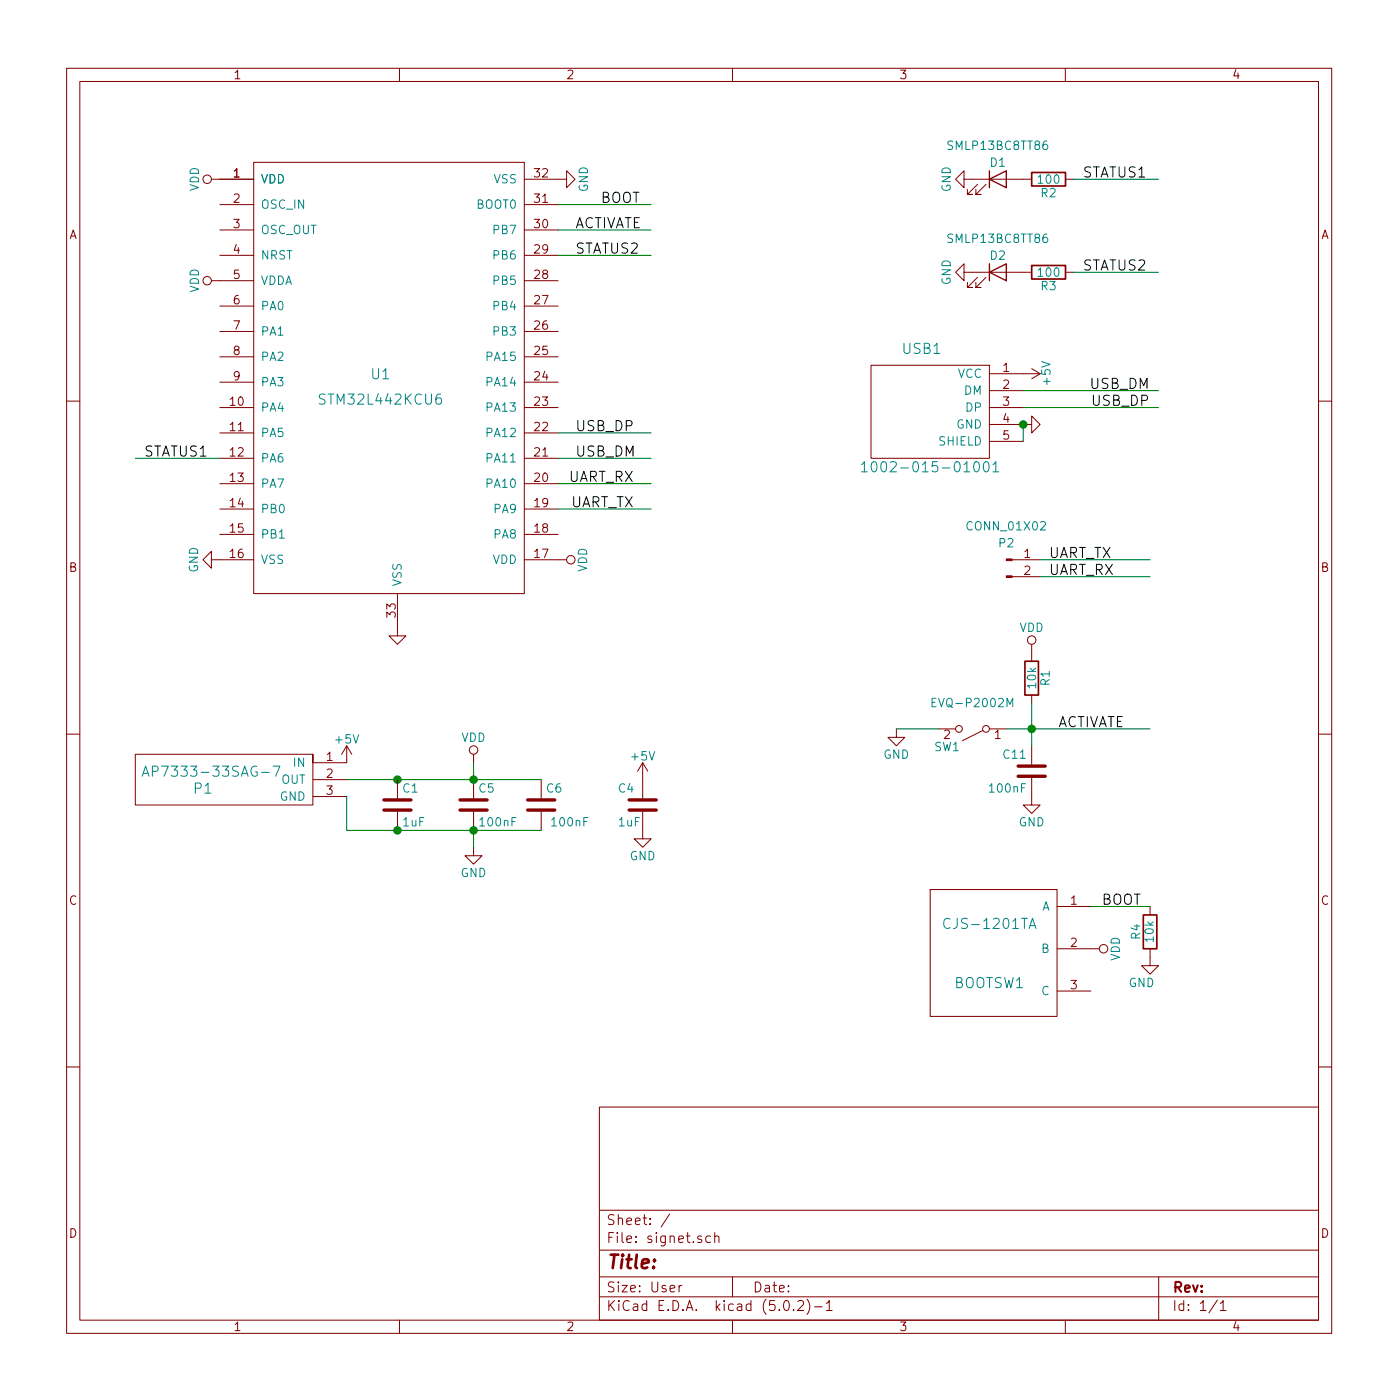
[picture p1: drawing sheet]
EESchema Schematic File Version 4
EELAYER 26 0
EELAYER END
$Descr User 8268 8268
encoding utf-8
Sheet 1 1
Title ""
Date ""
Rev ""
Comp ""
Comment1 ""
Comment2 ""
Comment3 ""
Comment4 ""
$EndDescr
$Comp
L power:GND #PWR9
U 1 1
P 6100 4700
F 0 "#PWR9" H 6100 4450 50  0001 C CNN
F 1 "GND" H 6100 4550 50  0000 C CNN
F 2 "" H 6100 4700 50  0000 C CNN
F 3 "" H 6100 4700 50  0000 C CNN
	1    6100 4700
	-1   0    0    -1  
$EndComp
$Comp
L Device:C C11
U 1 1
P 6100 4550
F 0 "C11" H 6125 4650 50  0000 L CNN
F 1 "100nF" H 6125 4450 50  0000 L CNN
F 2 "Capacitors_SMD:C_0402" V 5950 4150 50  0001 C CNN
F 3 "" H 6100 4550 50  0000 C CNN
	1    6100 4550
	-1   0    0    -1  
$EndComp
$Comp
L Device:C C5
U 1 1
P 2800 4750
F 0 "C5" H 2825 4850 50  0000 L CNN
F 1 "100nF" H 2825 4650 50  0000 L CNN
F 2 "Capacitors_SMD:C_0402" H 2850 5000 50  0001 C CNN
F 3 "" H 2800 4750 50  0000 C CNN
	1    2800 4750
	1    0    0    -1  
$EndComp
$Comp
L Device:C C6
U 1 1
P 3200 4750
F 0 "C6" H 3225 4850 50  0000 L CNN
F 1 "100nF" H 3250 4650 50  0000 L CNN
F 2 "Capacitors_SMD:C_0402" H 3400 4350 50  0001 C CNN
F 3 "" H 3200 4750 50  0000 C CNN
	1    3200 4750
	1    0    0    -1  
$EndComp
$Comp
L power:GND #PWR10
U 1 1
P 2800 5000
F 0 "#PWR10" H 2800 4750 50  0001 C CNN
F 1 "GND" H 2800 4850 50  0000 C CNN
F 2 "" H 2800 5000 50  0000 C CNN
F 3 "" H 2800 5000 50  0000 C CNN
	1    2800 5000
	1    0    0    -1  
$EndComp
$Comp
L Device:C C4
U 1 1
P 3800 4750
F 0 "C4" H 3650 4850 50  0000 L CNN
F 1 "1uF" H 3650 4650 50  0000 L CNN
F 2 "Capacitors_SMD:C_0603" H 4400 4750 50  0001 C CNN
F 3 "" H 3800 4750 50  0000 C CNN
	1    3800 4750
	1    0    0    -1  
$EndComp
$Comp
L power:GND #PWR3
U 1 1
P 3800 4900
F 0 "#PWR3" H 3800 4650 50  0001 C CNN
F 1 "GND" H 3800 4750 50  0000 C CNN
F 2 "" H 3800 4900 50  0000 C CNN
F 3 "" H 3800 4900 50  0000 C CNN
	1    3800 4900
	1    0    0    -1  
$EndComp
$Comp
L pm:USB USB1
U 1 1
P 5650 2300
F 0 "USB1" H 5450 2550 60  0000 C CNN
F 1 "1002-015-01001" H 5500 1850 60  0000 C CNN
F 2 "footprints:1002-015-01001" H 5550 1750 60  0001 C CNN
F 3 "" H 5750 2650 60  0000 C CNN
F 4 "4803722200" H 5650 2300 60  0001 C CNN "PN"
	1    5650 2300
	1    0    0    -1  
$EndComp
$Comp
L power:GND #PWR20
U 1 1
P 1300 3300
F 0 "#PWR20" H 1300 3050 50  0001 C CNN
F 1 "GND" H 1300 3150 50  0000 C CNN
F 2 "" H 1300 3300 50  0000 C CNN
F 3 "" H 1300 3300 50  0000 C CNN
	1    1300 3300
	0    1    1    0   
$EndComp
$Comp
L power:GND #PWR14
U 1 1
P 6800 5650
F 0 "#PWR14" H 6800 5400 50  0001 C CNN
F 1 "GND" H 6750 5500 50  0000 C CNN
F 2 "" H 6800 5650 50  0000 C CNN
F 3 "" H 6800 5650 50  0000 C CNN
	1    6800 5650
	1    0    0    -1  
$EndComp
$Comp
L Device:R R4
U 1 1
P 6800 5500
F 0 "R4" V 6880 5500 50  0000 C CNN
F 1 "10k" V 6800 5500 50  0000 C CNN
F 2 "Resistors_SMD:R_0402" V 7000 5600 50  0001 C CNN
F 3 "" H 6800 5500 50  0000 C CNN
	1    6800 5500
	-1   0    0    1   
$EndComp
$Comp
L power:+5V #PWR5
U 1 1
P 3800 4600
F 0 "#PWR5" H 3800 4450 50  0001 C CNN
F 1 "+5V" H 3800 4740 50  0000 C CNN
F 2 "" H 3800 4600 50  0000 C CNN
F 3 "" H 3800 4600 50  0000 C CNN
	1    3800 4600
	1    0    0    -1  
$EndComp
$Comp
L power:+5V #PWR1
U 1 1
P 6050 2200
F 0 "#PWR1" H 6050 2050 50  0001 C CNN
F 1 "+5V" H 6050 2340 50  0000 C CNN
F 2 "" H 6050 2200 50  0000 C CNN
F 3 "" H 6050 2200 50  0000 C CNN
	1    6050 2200
	0    1    1    0   
$EndComp
$Comp
L pm:AP7333-33-SA P1
U 1 1
P 1200 4700
F 0 "P1" H 1200 4750 60  0000 C CNN
F 1 "AP7333-33SAG-7" H 1250 4850 60  0000 C CNN
F 2 "footprints:SOT-23" H 1300 4550 60  0001 C CNN
F 3 "" H 1200 4750 60  0000 C CNN
F 4 "AP7333-33SAG-7" H 1200 4700 60  0001 C CNN "PN"
	1    1200 4700
	1    0    0    -1  
$EndComp
$Comp
L power:VDD #PWR12
U 1 1
P 2800 4500
F 0 "#PWR12" H 2800 4350 50  0001 C CNN
F 1 "VDD" H 2800 4650 50  0000 C CNN
F 2 "" H 2800 4500 50  0000 C CNN
F 3 "" H 2800 4500 50  0000 C CNN
	1    2800 4500
	1    0    0    -1  
$EndComp
Text Label 3550 1200 0    60   ~ 0
BOOT
Text Label 3400 2700 0    60   ~ 0
USB_DM
Text Label 3400 2550 0    60   ~ 0
USB_DP
$Comp
L power:GND #PWR23
U 1 1
P 3300 1050
F 0 "#PWR23" H 3300 800 50  0001 C CNN
F 1 "GND" H 3300 900 50  0000 C CNN
F 2 "" H 3300 1050 50  0000 C CNN
F 3 "" H 3300 1050 50  0000 C CNN
	1    3300 1050
	0    -1   -1   0   
$EndComp
$Comp
L power:VDD #PWR22
U 1 1
P 3300 3300
F 0 "#PWR22" H 3300 3150 50  0001 C CNN
F 1 "VDD" H 3300 3450 50  0000 C CNN
F 2 "" H 3300 3300 50  0000 C CNN
F 3 "" H 3300 3300 50  0000 C CNN
	1    3300 3300
	0    1    1    0   
$EndComp
Text Label 3750 3000 2    60   ~ 0
UART_TX
Text Label 3750 2850 2    60   ~ 0
UART_RX
Text Label 3400 1350 0    60   ~ 0
ACTIVATE
$Comp
L power:VDD #PWR18
U 1 1
P 1300 1050
F 0 "#PWR18" H 1300 900 50  0001 C CNN
F 1 "VDD" H 1300 1200 50  0000 C CNN
F 2 "" H 1300 1050 50  0000 C CNN
F 3 "" H 1300 1050 50  0000 C CNN
	1    1300 1050
	0    -1   -1   0   
$EndComp
$Comp
L power:VDD #PWR19
U 1 1
P 1300 1650
F 0 "#PWR19" H 1300 1500 50  0001 C CNN
F 1 "VDD" H 1300 1800 50  0000 C CNN
F 2 "" H 1300 1650 50  0000 C CNN
F 3 "" H 1300 1650 50  0000 C CNN
	1    1300 1650
	0    -1   -1   0   
$EndComp
Text Label 850  2700 0    60   ~ 0
STATUS1
$Comp
L power:GND #PWR13
U 1 1
P 5300 4300
F 0 "#PWR13" H 5300 4050 50  0001 C CNN
F 1 "GND" H 5300 4150 50  0000 C CNN
F 2 "" H 5300 4300 50  0000 C CNN
F 3 "" H 5300 4300 50  0000 C CNN
	1    5300 4300
	1    0    0    -1  
$EndComp
Text Label 6800 2400 2    60   ~ 0
USB_DP
Text Label 6800 2300 2    60   ~ 0
USB_DM
Text Label 6650 4300 2    60   ~ 0
ACTIVATE
$Comp
L power:GND #PWR2
U 1 1
P 6050 2500
F 0 "#PWR2" H 6050 2500 30  0001 C CNN
F 1 "GND" H 6050 2430 30  0001 C CNN
F 2 "" H 6050 2500 60  0000 C CNN
F 3 "" H 6050 2500 60  0000 C CNN
	1    6050 2500
	0    -1   -1   0   
$EndComp
$Comp
L power:GND #PWR21
U 1 1
P 2350 3700
F 0 "#PWR21" H 2350 3700 30  0001 C CNN
F 1 "GND" H 2350 3630 30  0001 C CNN
F 2 "" H 2350 3700 60  0000 C CNN
F 3 "" H 2350 3700 60  0000 C CNN
	1    2350 3700
	1    0    0    -1  
$EndComp
$Comp
L pm:STM32L442KC U1
U 1 1
P 2350 2350
F 0 "U1" H 2250 2500 60  0000 C CNN
F 1 "STM32L442KCU6" H 2250 2350 60  0000 C CNN
F 2 "Housings_DFN_QFN:QFN-32-1EP_5x5mm_Pitch0.5mm" H 2250 3950 60  0001 C CNN
F 3 "" H 2200 2500 60  0000 C CNN
	1    2350 2350
	1    0    0    -1  
$EndComp
$Comp
L Device:R R1
U 1 1
P 6100 4000
F 0 "R1" V 6180 4000 50  0000 C CNN
F 1 "10k" V 6100 4000 50  0000 C CNN
F 2 "Resistors_SMD:R_0402" V 5850 4100 50  0001 C CNN
F 3 "" H 6100 4000 50  0000 C CNN
	1    6100 4000
	1    0    0    -1  
$EndComp
$Comp
L power:VDD #PWR8
U 1 1
P 6100 3850
F 0 "#PWR8" H 6100 3700 50  0001 C CNN
F 1 "VDD" H 6100 4000 50  0000 C CNN
F 2 "" H 6100 3850 50  0000 C CNN
F 3 "" H 6100 3850 50  0000 C CNN
	1    6100 3850
	1    0    0    -1  
$EndComp
$Comp
L Device:LED D1
U 1 1
P 5900 1050
F 0 "D1" H 5900 1150 50  0000 C CNN
F 1 "SMLP13BC8TT86" H 5900 1250 50  0000 C CNN
F 2 "LEDs:LED_0402" H 5900 1300 50  0001 C CNN
F 3 "" H 5900 1050 50  0000 C CNN
	1    5900 1050
	1    0    0    -1  
$EndComp
Text Label 6400 1050 0    60   ~ 0
STATUS1
$Comp
L Device:R R2
U 1 1
P 6200 1050
F 0 "R2" V 6280 1050 50  0000 C CNN
F 1 "100" V 6200 1050 50  0000 C CNN
F 2 "Resistors_SMD:R_0402" V 6450 800 50  0001 C CNN
F 3 "" H 6200 1050 50  0000 C CNN
	1    6200 1050
	0    1    1    0   
$EndComp
$Comp
L power:GND #PWR16
U 1 1
P 5750 1050
F 0 "#PWR16" H 5750 800 50  0001 C CNN
F 1 "GND" H 5750 900 50  0000 C CNN
F 2 "" H 5750 1050 50  0000 C CNN
F 3 "" H 5750 1050 50  0000 C CNN
	1    5750 1050
	0    1    1    0   
$EndComp
Text Label 3400 1500 0    60   ~ 0
STATUS2
$Comp
L Device:LED D2
U 1 1
P 5900 1600
F 0 "D2" H 5900 1700 50  0000 C CNN
F 1 "SMLP13BC8TT86" H 5900 1800 50  0000 C CNN
F 2 "LEDs:LED_0402" H 5900 1850 50  0001 C CNN
F 3 "" H 5900 1600 50  0000 C CNN
	1    5900 1600
	1    0    0    -1  
$EndComp
Text Label 6400 1600 0    60   ~ 0
STATUS2
$Comp
L Device:R R3
U 1 1
P 6200 1600
F 0 "R3" V 6280 1600 50  0000 C CNN
F 1 "100" V 6200 1600 50  0000 C CNN
F 2 "Resistors_SMD:R_0402" V 6450 1350 50  0001 C CNN
F 3 "" H 6200 1600 50  0000 C CNN
	1    6200 1600
	0    1    1    0   
$EndComp
$Comp
L power:GND #PWR17
U 1 1
P 5750 1600
F 0 "#PWR17" H 5750 1350 50  0001 C CNN
F 1 "GND" H 5750 1450 50  0000 C CNN
F 2 "" H 5750 1600 50  0000 C CNN
F 3 "" H 5750 1600 50  0000 C CNN
	1    5750 1600
	0    1    1    0   
$EndComp
Wire Wire Line
	1300 2700 800  2700
Wire Wire Line
	3300 1350 3850 1350
Wire Wire Line
	3850 1200 3300 1200
Wire Wire Line
	3300 2700 3850 2700
Wire Wire Line
	3850 3000 3300 3000
Wire Wire Line
	3850 2850 3300 2850
Connection ~ 2350 4600
Wire Wire Line
	2050 4600 2350 4600
Wire Wire Line
	3300 2550 3850 2550
Wire Wire Line
	6050 2400 6850 2400
Wire Wire Line
	6050 2300 6850 2300
Wire Wire Line
	6350 1050 6850 1050
Wire Wire Line
	3300 1500 3850 1500
Wire Wire Line
	6350 1600 6850 1600
$Comp
L pm:CJS-1201TA BOOTSW1
U 1 1
P 5850 5450
F 0 "BOOTSW1" H 5850 5100 60  0000 C CNN
F 1 "CJS-1201TA" H 5850 5450 60  0000 C CNN
F 2 "footprints:CJS-1201TA" H 5900 4800 60  0001 C CNN
F 3 "" H 5850 5500 60  0000 C CNN
	1    5850 5450
	1    0    0    -1  
$EndComp
$Comp
L power:VDD #PWR15
U 1 1
P 6450 5600
F 0 "#PWR15" H 6450 5450 50  0001 C CNN
F 1 "VDD" H 6450 5750 50  0000 C CNN
F 2 "" H 6450 5600 50  0000 C CNN
F 3 "" H 6450 5600 50  0000 C CNN
	1    6450 5600
	0    1    1    0   
$EndComp
Text Label 6750 5350 2    60   ~ 0
BOOT
Wire Wire Line
	6800 5350 6450 5350
$Comp
L Device:C C1
U 1 1
P 2350 4750
F 0 "C1" H 2375 4850 50  0000 L CNN
F 1 "1uF" H 2375 4650 50  0000 L CNN
F 2 "Capacitors_SMD:C_0603" H 2350 4350 50  0001 C CNN
F 3 "" H 2350 4750 50  0000 C CNN
	1    2350 4750
	1    0    0    -1  
$EndComp
Wire Wire Line
	6050 2600 6050 2500
Connection ~ 6050 2500
Connection ~ 2800 4600
$Comp
L Switch:SW_SPST SW1
U 1 1
P 5750 4300
F 0 "SW1" H 5900 4410 50  0000 C CNN
F 1 "EVQ-P2002M" H 5750 4150 50  0000 C CNN
F 2 "footprints:EVQ-P2002M" H 5750 4600 50  0001 C CNN
F 3 "" H 5750 4300 50  0000 C CNN
	1    5750 4300
	-1   0    0    1   
$EndComp
$Comp
L Connector:Conn_01x02_Male P2
U 1 1
P 5950 3300
F 0 "P2" H 5950 3400 50  0000 C CNN
F 1 "CONN_01X02" H 5950 3500 50  0000 C CNN
F 2 "Pin_Headers:Pin_Header_Straight_1x02_Pitch2.54mm" H 6300 3600 50  0001 C CNN
F 3 "" H 5950 3300 50  0000 C CNN
	1    5950 3300
	1    0    0    -1  
$EndComp
Wire Wire Line
	2350 4600 2800 4600
Wire Wire Line
	2800 4600 3200 4600
Wire Wire Line
	5550 4300 5300 4300
$Comp
L power:+5V #PWR?
U 1 1
P 2050 4500
F 0 "#PWR?" H 2050 4350 50  0001 C CNN
F 1 "+5V" H 2050 4640 50  0000 C CNN
F 2 "" H 2050 4500 50  0000 C CNN
F 3 "" H 2050 4500 50  0000 C CNN
	1    2050 4500
	1    0    0    -1  
$EndComp
Text Label 6200 3300 0    60   ~ 0
UART_TX
Text Label 6200 3400 0    60   ~ 0
UART_RX
Wire Wire Line
	6150 3300 6800 3300
Wire Wire Line
	6150 3400 6800 3400
Wire Wire Line
	2350 4900 2800 4900
Connection ~ 2800 4900
Wire Wire Line
	2800 4900 3200 4900
Wire Wire Line
	2800 5000 2800 4900
Wire Wire Line
	2800 4600 2800 4500
Wire Wire Line
	2050 4700 2050 4900
Wire Wire Line
	2050 4900 2350 4900
Connection ~ 2350 4900
Wire Wire Line
	5950 4300 6100 4300
Wire Wire Line
	6100 4300 6100 4150
Wire Wire Line
	6100 4300 6800 4300
Connection ~ 6100 4300
Wire Wire Line
	6100 4400 6100 4300
$EndSCHEMATC
